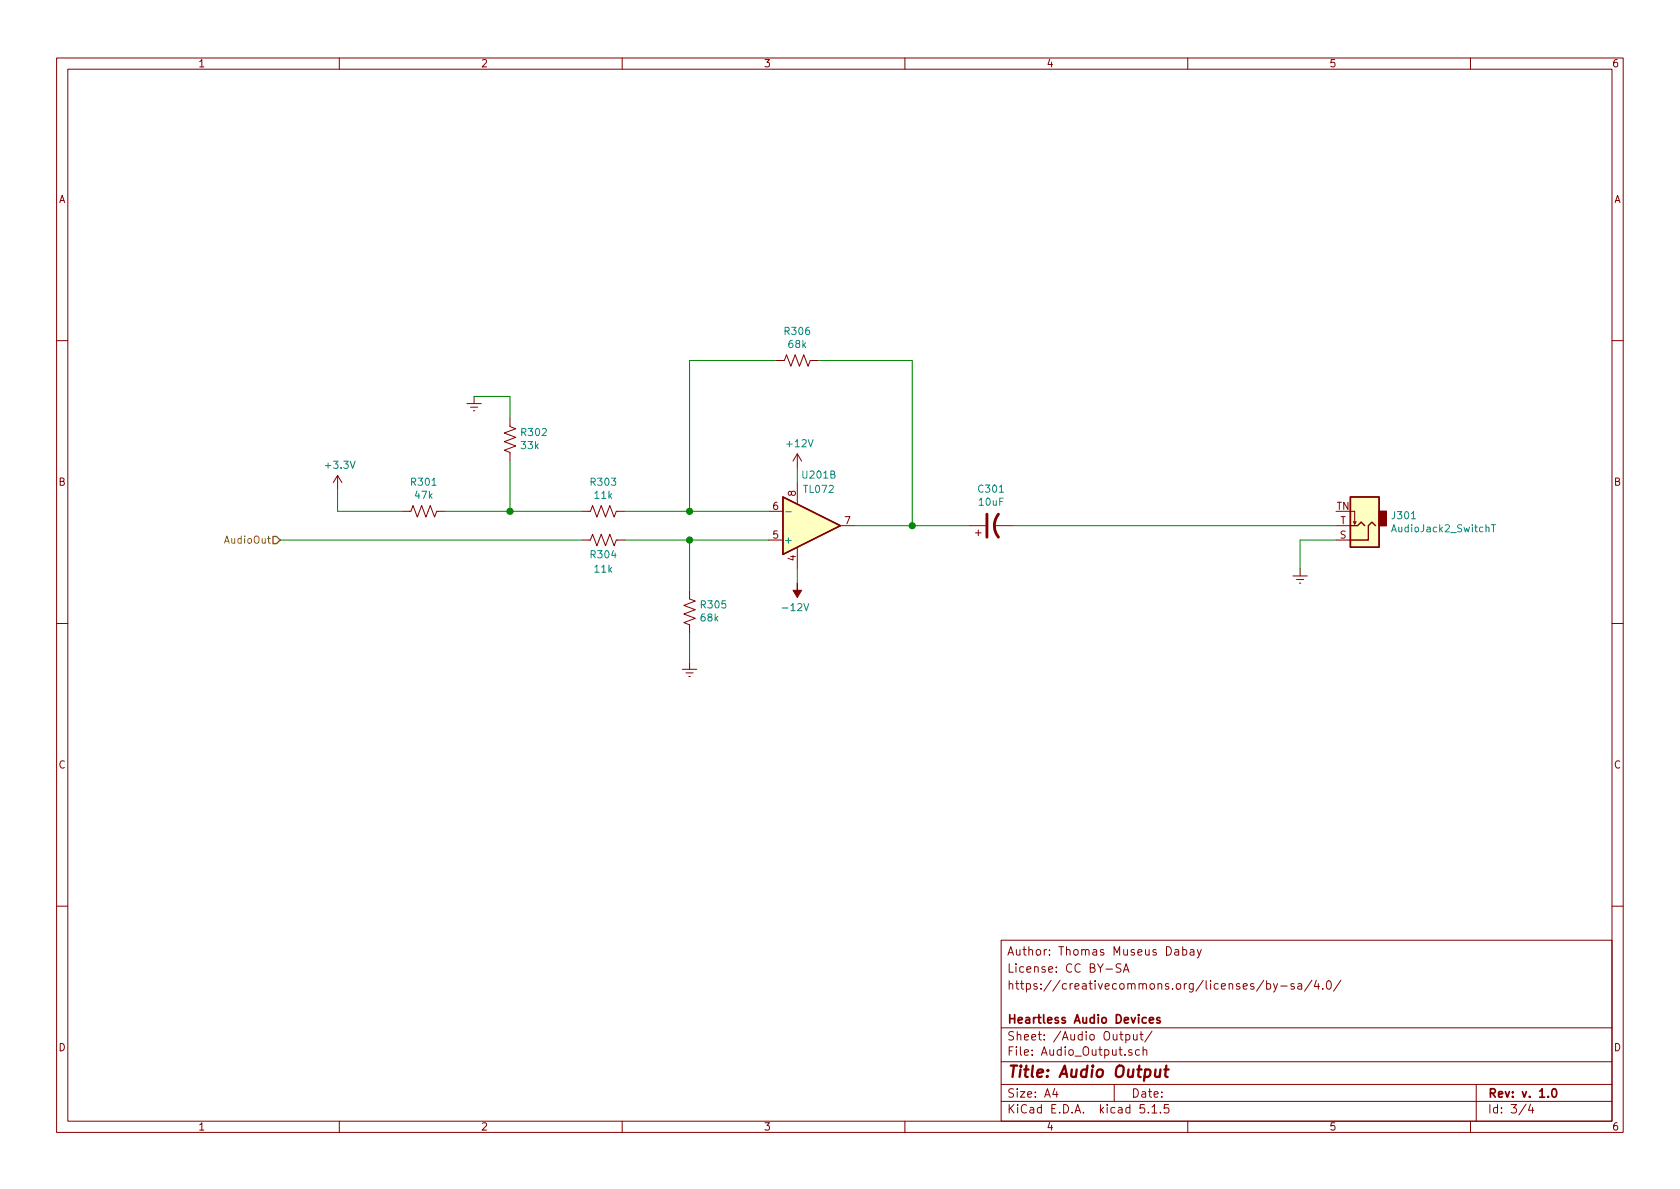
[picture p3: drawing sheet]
EESchema Schematic File Version 4
LIBS:Mnemonic Recorder-cache
EELAYER 30 0
EELAYER END
$Descr A4 11693 8268
encoding utf-8
Sheet 3 4
Title "Audio Output"
Date ""
Rev "v. 1.0"
Comp "Heartless Audio Devices"
Comment1 ""
Comment2 "https://creativecommons.org/licenses/by-sa/4.0/"
Comment3 "License: CC BY-SA"
Comment4 "Author: Thomas Museus Dabay"
$EndDescr
$Comp
L Amplifier_Operational:TL072 U201
U 2 1
P 5650 3650
F 0 "U201" H 5700 3300 50  0000 C CNN
F 1 "TL072" H 5700 3400 50  0000 C CNN
F 2 "" H 5650 3650 50  0001 C CNN
F 3 "http://www.ti.com/lit/ds/symlink/tl071.pdf" H 5650 3650 50  0001 C CNN
	2    5650 3650
	1    0    0    1   
$EndComp
$Comp
L Amplifier_Operational:TL072 U301
U 3 1
P 5650 3650
F 0 "U301" H 5608 3696 50  0001 L CNN
F 1 "TL072" H 5608 3605 50  0001 L CNN
F 2 "" H 5650 3650 50  0001 C CNN
F 3 "http://www.ti.com/lit/ds/symlink/tl071.pdf" H 5650 3650 50  0001 C CNN
	3    5650 3650
	1    0    0    -1  
$EndComp
$Comp
L Connector:AudioJack2_SwitchT J301
U 1 1
P 9500 3650
F 0 "J301" H 9320 3583 50  0000 R CNN
F 1 "AudioJack2_SwitchT" H 9320 3674 50  0000 R CNN
F 2 "" H 9500 3650 50  0001 C CNN
F 3 "~" H 9500 3650 50  0001 C CNN
	1    9500 3650
	-1   0    0    1   
$EndComp
$Comp
L Device:CP1 C301
U 1 1
P 6900 3650
F 0 "C301" V 7152 3650 50  0000 C CNN
F 1 "10uF" V 7061 3650 50  0000 C CNN
F 2 "" H 6900 3650 50  0001 C CNN
F 3 "~" H 6900 3650 50  0001 C CNN
	1    6900 3650
	0    -1   -1   0   
$EndComp
$Comp
L Device:R_US R301
U 1 1
P 2950 3550
F 0 "R301" V 2745 3550 50  0000 C CNN
F 1 "47k" V 2836 3550 50  0000 C CNN
F 2 "" V 2990 3540 50  0001 C CNN
F 3 "~" H 2950 3550 50  0001 C CNN
	1    2950 3550
	0    1    1    0   
$EndComp
$Comp
L Device:R_US R302
U 1 1
P 3550 3050
F 0 "R302" H 3482 3004 50  0000 R CNN
F 1 "33k" H 3482 3095 50  0000 R CNN
F 2 "" V 3590 3040 50  0001 C CNN
F 3 "~" H 3550 3050 50  0001 C CNN
	1    3550 3050
	-1   0    0    1   
$EndComp
$Comp
L Device:R_US R304
U 1 1
P 4200 3750
F 0 "R304" V 4300 3750 50  0000 C CNN
F 1 "11k" V 4400 3750 50  0000 C CNN
F 2 "" V 4240 3740 50  0001 C CNN
F 3 "~" H 4200 3750 50  0001 C CNN
	1    4200 3750
	0    1    1    0   
$EndComp
$Comp
L Device:R_US R305
U 1 1
P 4800 4250
F 0 "R305" H 4732 4204 50  0000 R CNN
F 1 "68k" H 4732 4295 50  0000 R CNN
F 2 "" V 4840 4240 50  0001 C CNN
F 3 "~" H 4800 4250 50  0001 C CNN
	1    4800 4250
	-1   0    0    1   
$EndComp
$Comp
L Device:R_US R306
U 1 1
P 5550 2500
F 0 "R306" V 5345 2500 50  0000 C CNN
F 1 "68k" V 5436 2500 50  0000 C CNN
F 2 "" V 5590 2490 50  0001 C CNN
F 3 "~" H 5550 2500 50  0001 C CNN
	1    5550 2500
	0    1    1    0   
$EndComp
$Comp
L power:+3.3V #PWR0301
U 1 1
P 2350 3400
F 0 "#PWR0301" H 2350 3250 50  0001 C CNN
F 1 "+3.3V" H 2365 3573 50  0000 C CNN
F 2 "" H 2350 3400 50  0001 C CNN
F 3 "" H 2350 3400 50  0001 C CNN
	1    2350 3400
	1    0    0    -1  
$EndComp
$Comp
L power:Earth #PWR0303
U 1 1
P 4800 4600
F 0 "#PWR0303" H 4800 4350 50  0001 C CNN
F 1 "Earth" H 4800 4450 50  0001 C CNN
F 2 "" H 4800 4600 50  0001 C CNN
F 3 "~" H 4800 4600 50  0001 C CNN
	1    4800 4600
	1    0    0    -1  
$EndComp
$Comp
L power:Earth #PWR0302
U 1 1
P 3300 2750
F 0 "#PWR0302" H 3300 2500 50  0001 C CNN
F 1 "Earth" H 3300 2600 50  0001 C CNN
F 2 "" H 3300 2750 50  0001 C CNN
F 3 "~" H 3300 2750 50  0001 C CNN
	1    3300 2750
	1    0    0    -1  
$EndComp
$Comp
L power:Earth #PWR0306
U 1 1
P 9050 3950
F 0 "#PWR0306" H 9050 3700 50  0001 C CNN
F 1 "Earth" H 9050 3800 50  0001 C CNN
F 2 "" H 9050 3950 50  0001 C CNN
F 3 "~" H 9050 3950 50  0001 C CNN
	1    9050 3950
	1    0    0    -1  
$EndComp
Wire Wire Line
	9050 3950 9050 3750
Wire Wire Line
	9050 3750 9300 3750
Wire Wire Line
	7050 3650 9300 3650
Wire Wire Line
	6750 3650 6350 3650
Wire Wire Line
	5550 3950 5550 4050
$Comp
L power:+12V #PWR0304
U 1 1
P 5550 3250
F 0 "#PWR0304" H 5550 3100 50  0001 C CNN
F 1 "+12V" H 5565 3423 50  0000 C CNN
F 2 "" H 5550 3250 50  0001 C CNN
F 3 "" H 5550 3250 50  0001 C CNN
	1    5550 3250
	1    0    0    -1  
$EndComp
Wire Wire Line
	5550 3250 5550 3350
Wire Wire Line
	5700 2500 6350 2500
Wire Wire Line
	6350 2500 6350 3650
Connection ~ 6350 3650
Wire Wire Line
	6350 3650 5950 3650
Wire Wire Line
	4800 4400 4800 4600
Wire Wire Line
	4350 3750 4800 3750
Wire Wire Line
	4800 4100 4800 3750
Connection ~ 4800 3750
Wire Wire Line
	4800 3750 5350 3750
$Comp
L Device:R_US R303
U 1 1
P 4200 3550
F 0 "R303" V 3995 3550 50  0000 C CNN
F 1 "11k" V 4086 3550 50  0000 C CNN
F 2 "" V 4240 3540 50  0001 C CNN
F 3 "~" H 4200 3550 50  0001 C CNN
	1    4200 3550
	0    1    1    0   
$EndComp
Wire Wire Line
	4350 3550 4800 3550
Wire Wire Line
	2350 3400 2350 3550
Wire Wire Line
	2350 3550 2800 3550
Wire Wire Line
	3100 3550 3550 3550
Wire Wire Line
	3300 2750 3550 2750
Wire Wire Line
	3550 2750 3550 2900
Wire Wire Line
	3550 3200 3550 3550
Connection ~ 3550 3550
Wire Wire Line
	3550 3550 4050 3550
Text HLabel 1950 3750 0    50   Input ~ 0
AudioOut
Wire Wire Line
	1950 3750 4050 3750
Wire Wire Line
	5400 2500 4800 2500
Wire Wire Line
	4800 2500 4800 3550
Connection ~ 4800 3550
Wire Wire Line
	4800 3550 5350 3550
$Comp
L power:-12V #PWR0305
U 1 1
P 5550 4050
F 0 "#PWR0305" H 5550 4150 50  0001 C CNN
F 1 "-12V" H 5565 4223 50  0000 C CNN
F 2 "" H 5550 4050 50  0001 C CNN
F 3 "" H 5550 4050 50  0001 C CNN
	1    5550 4050
	-1   0    0    1   
$EndComp
$EndSCHEMATC
